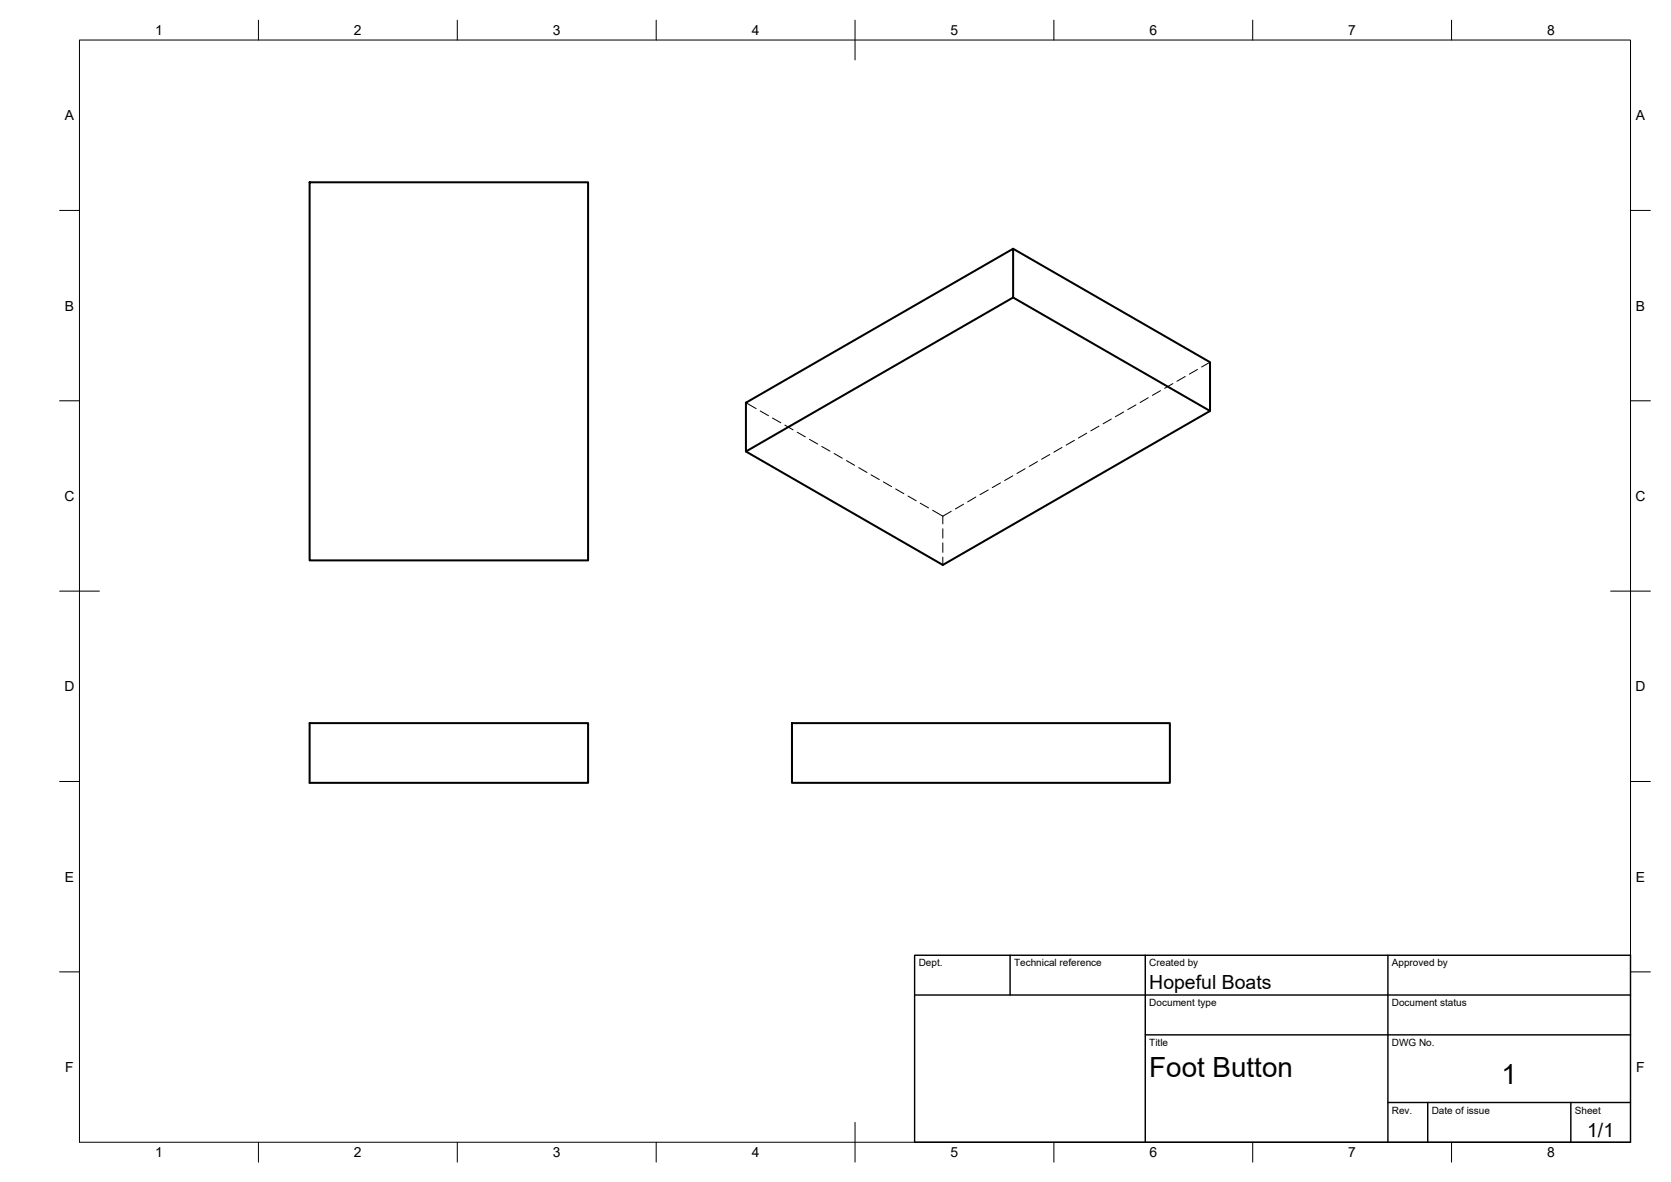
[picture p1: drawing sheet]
<svg xmlns="http://www.w3.org/2000/svg" width="420mm" height="297mm" viewBox="0 0 420 297" stroke-linecap="round" stroke-linejoin="round" font-family="sans-serif">
<!-- layer: Visible -->
<path d="M77.9 45.8h70v95h-70zM254.7 62.5l49.5 28.5v12.3l-49.5-28.5M187.6 101.2l67.1-38.7v12.3l-67.1 38.7zM304.2 103.3l-67.1 38.7-49.5-28.5M77.9 181.7h70v15h-70zM199.1 181.7h95.1v15h-95.1z" fill="none" stroke="#000" stroke-width=".51"/>
<!-- layer: Hidden -->
<g fill="none" stroke="#000" stroke-width=".25">
<path d="M288.7 100l-2 1.2M291.8 98.2l-2 1.2M294.9 96.4l-2.1 1.2M298 94.6l-2.1 1.2M301.1 92.8l-2.1 1.2M304.2 91l-2.1 1.2M187.6 101.2l2.5 1.5M191.2 103.3l2 1.2M194.2 105.1l2.1 1.1M197.4 106.8l2 1.2M200.4 108.6l2.1 1.2M203.5 110.4l2.1 1.2"/>
<path d="M206.6 112.2l2.1 1.2M209.7 114l2.1 1.2M212.8 115.7l2.1 1.2M215.9 117.5l2.1 1.2M219 119.3l2.1 1.2M254.7 119.6l-2.1 1.2M257.7 117.8l-2 1.2M260.9 116l-2.1 1.2M263.9 114.2l-2 1.2M267 112.4l-2 1.2M270.2 110.7l-2.1 1.2M273.2 108.9l-2 1.2"/>
<path d="M276.3 107.1l-2 1.2M279.4 105.3l-2 1.2M282.5 103.5l-2 1.2M285.6 101.8l-2.1 1.1M222.1 121.1l2.1 1.2M225.2 122.9l2.1 1.2M228.3 124.7l2.1 1.1M231.4 126.5l2.1 1.1M234.5 128.2l2.6 1.5M237.1 129.7v2M237.1 132.9v2.3M237.1 136.4v2.4"/>
<path d="M239.2 128.5l-2.1 1.2M242.3 126.7l-2.1 1.2M245.4 124.9l-2.1 1.2M248.5 123.1l-2.1 1.2M251.6 121.4l-2.1 1.1M237.1 140v2"/>
</g>
<!-- layer: BORDER -->
<g fill="none" stroke="#000" stroke-width=".25">
<path d="M20 10.1h390v276.9h-390zM65 5.1v5M115 5.1v5M165 5.1v5M215 5.1v10M265 5.1v5M315 5.1v5M365 5.1v5M15 52.9h5M410 52.9h5M15 100.7h5M410 100.7h5"/>
<path d="M15 148.6h10M405 148.6h10M15 196.4h5M410 196.4h5M15 244.2h5M410 244.2h5M65 287v5M115 287v5M165 287v5M215 282.1v9.9M265 287v5M315 287v5"/>
<path d="M365 287v5"/>
</g>
<!-- layer: TITLEBLOCK -->
<path d="M230 240.1h180v46.9h-180zM230 250h180M254 240.1v9.9M288 240.1v46.9M349 240.1v46.9M288 260.1h122M349 277.1h61M359 277.1v9.9M395 277.1v9.9" fill="none" stroke="#000" stroke-width=".36"/>
<g font-size="7">
<text x="289" y="270.6">Foot Button</text>
<text x="377.5" y="272.3">1</text>
</g>
<g font-size="4.9">
<text x="289" y="248.5">Hopeful Boats</text>
<text x="399.1" y="285.7">1/1</text>
</g>
<g font-size="3.5">
<text x="39" y="8.8">1</text>
<text x="89" y="8.8">2</text>
<text x="139" y="8.8">3</text>
<text x="189" y="8.8">4</text>
<text x="239" y="8.8">5</text>
<text x="289" y="8.8">6</text>
<text x="339" y="8.8">7</text>
<text x="389" y="8.8">8</text>
<text x="16.3" y="30.2">A</text>
<text x="411.3" y="30.2">A</text>
<text x="16.3" y="78">B</text>
<text x="411.3" y="78">B</text>
<text x="16.2" y="125.9">C</text>
<text x="411.2" y="125.9">C</text>
<text x="16.2" y="173.7">D</text>
<text x="411.2" y="173.7">D</text>
<text x="16.3" y="221.6">E</text>
<text x="411.3" y="221.6">E</text>
<text x="16.4" y="269.4">F</text>
<text x="411.4" y="269.4">F</text>
<text x="39" y="290.8">1</text>
<text x="89" y="290.8">2</text>
<text x="139" y="290.8">3</text>
<text x="189" y="290.8">4</text>
<text x="239" y="290.8">5</text>
<text x="289" y="290.8">6</text>
<text x="339" y="290.8">7</text>
<text x="389" y="290.8">8</text>
</g>
<g font-size="2.5">
<text x="231" y="242.9">Dept.</text>
<text x="255" y="242.9">Technical reference</text>
<text x="289" y="242.9">Created by</text>
<text x="350" y="242.9">Approved by</text>
<text x="289" y="252.8">Document type</text>
<text x="350" y="252.8">Document status</text>
<text x="289" y="262.9">Title</text>
<text x="350" y="262.9">DWG No.</text>
<text x="350" y="279.9">Rev.</text>
<text x="360" y="279.9">Date of issue</text>
<text x="396" y="279.9">Sheet</text>
</g>
</svg>
